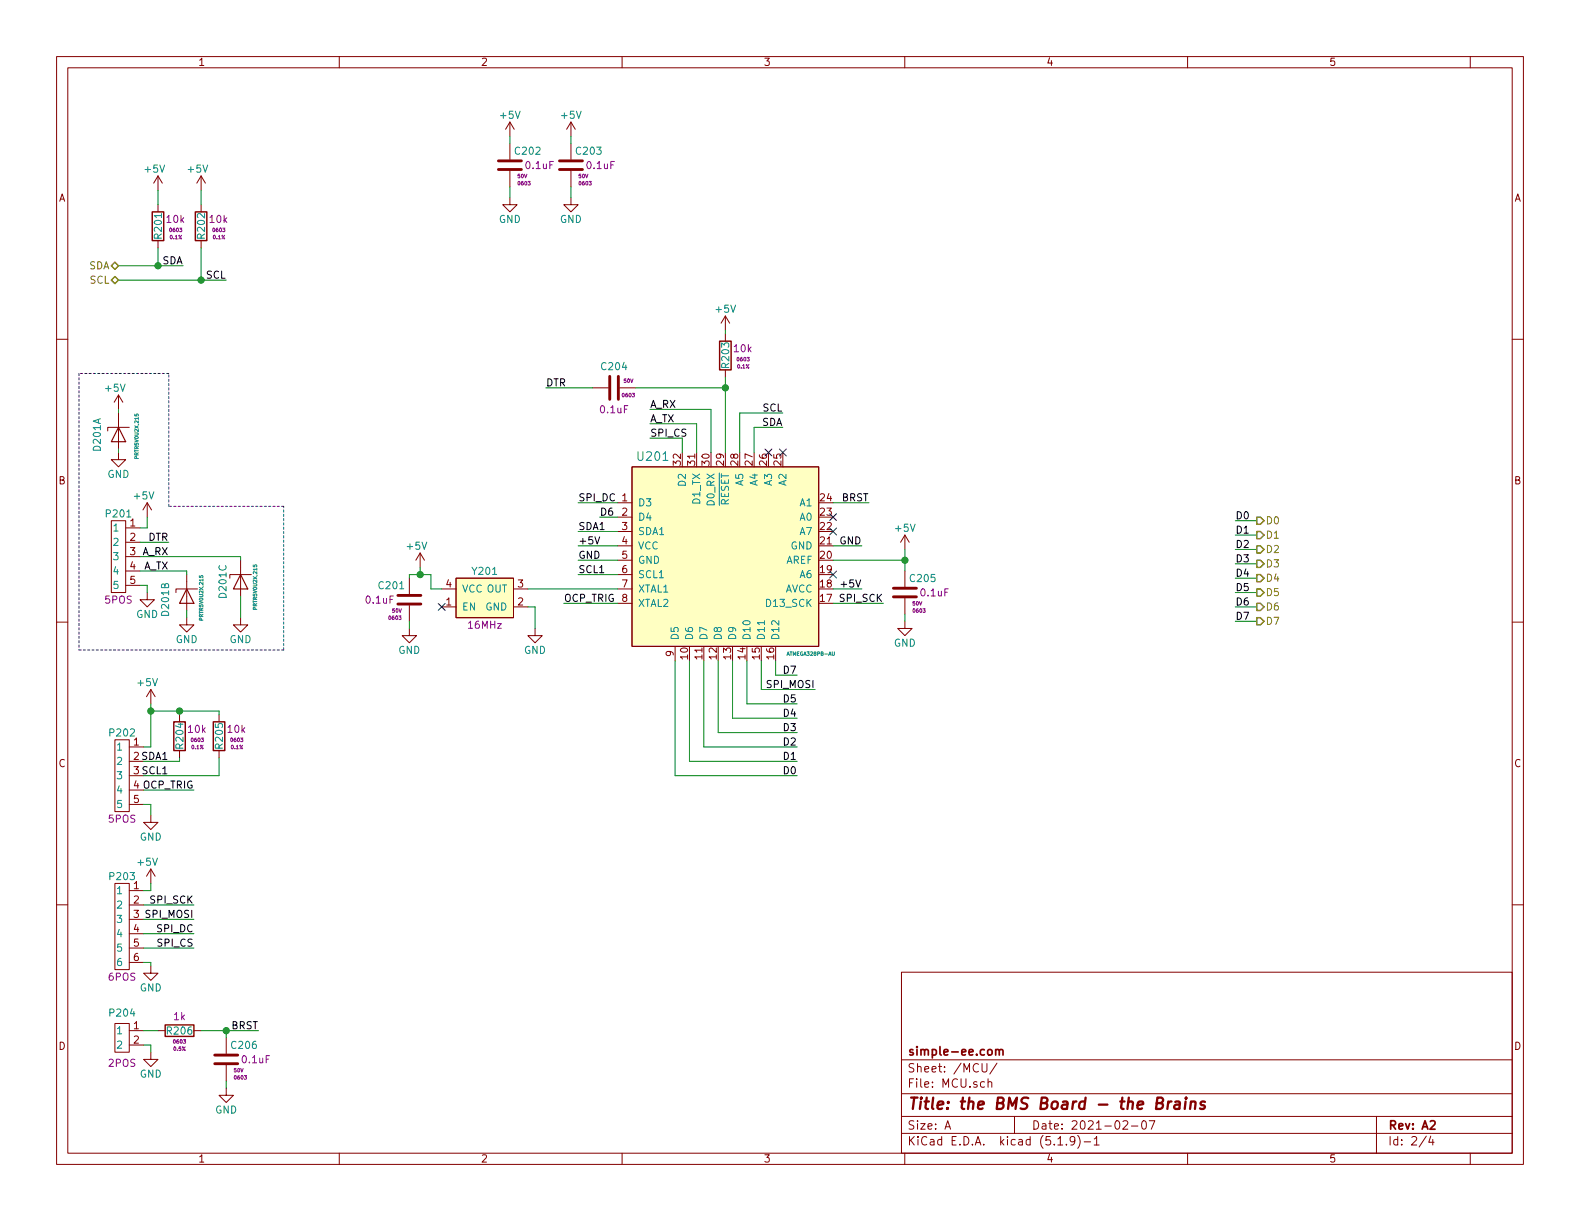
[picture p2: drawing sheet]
EESchema Schematic File Version 4
EELAYER 30 0
EELAYER END
$Descr A 11000 8500
encoding utf-8
Sheet 2 4
Title "the BMS Board - the Brains"
Date "2021-02-07"
Rev "A2"
Comp "simple-ee.com"
Comment1 ""
Comment2 ""
Comment3 ""
Comment4 ""
$EndDescr
$Comp
L MCU:ATMEGA328PB-AU U?
U 1 1
P 5050 3850
AR Path="/5E1FC214" Ref="U?"  Part="1" 
AR Path="/5E1E2212/5E1FC214" Ref="U201"  Part="1" 
F 0 "U201" H 4425 4525 60  0000 L CNN
F 1 "ATMEGA328PB-AU" H 5475 3150 25  0000 L CNN
F 2 "QFP:TQFP-32" H 4600 3950 60  0001 C CNN
F 3 "" H 4600 3950 60  0001 C CNN
F 4 "1V8-5V" H 5050 3850 60  0001 C CNN "P_Rating_U"
F 5 "Atmega" H 5050 3850 60  0001 C CNN "Manufacturer"
F 6 "MCU" H 5050 3850 60  0001 C CNN "P_Value"
F 7 "TQFP" H 5050 3850 60  0001 C CNN "Package"
F 8 "Value" H 5050 3850 60  0001 C CNN "P_Tolerance"
	1    5050 3850
	1    0    0    -1  
$EndComp
Wire Wire Line
	4850 3150 4850 2950
Wire Wire Line
	4850 2950 4525 2950
Wire Wire Line
	4950 3150 4950 2850
Wire Wire Line
	4950 2850 4525 2850
Text Label 4525 2950 0    50   ~ 0
A_TX
Text Label 4525 2850 0    50   ~ 0
A_RX
$Comp
L Resistors_0603:ERA-3AEB103V R?
U 1 1
P 5050 2475
AR Path="/5E1FC228" Ref="R?"  Part="1" 
AR Path="/5E1E2212/5E1FC228" Ref="R203"  Part="1" 
F 0 "R203" V 5050 2475 50  0000 C CNN
F 1 "ERA-3AEB103V" V 5150 2475 50  0001 C CNN
F 2 "Passives:R_0603_Handsolder" V 4980 2475 50  0001 C CNN
F 3 "" V 5130 2475 50  0000 C CNN
F 4 "Panasonic Electronic Components" V 5230 2575 60  0001 C CNN "Manufacturer"
F 5 "10k" H 5100 2525 50  0000 L CNN "P_Value"
F 6 "1/10W" V 5350 2775 60  0001 C CNN "P_Rating_U"
F 7 "0.1%" H 5175 2400 25  0000 C CNN "P_Tolerance"
F 8 "0603" H 5125 2450 25  0000 L CNN "Package"
	1    5050 2475
	1    0    0    -1  
$EndComp
Wire Wire Line
	5050 3150 5050 2700
NoConn ~ 5450 3150
Wire Wire Line
	5050 2300 5050 2325
$Comp
L Capacitor_0603:CL10B104KB8NNNC C?
U 1 1
P 4275 2700
AR Path="/5E1FC237" Ref="C?"  Part="1" 
AR Path="/5E1E2212/5E1FC237" Ref="C204"  Part="1" 
F 0 "C204" V 4125 2700 50  0000 C CNN
F 1 "CL10B104KB8NNNC" H 4275 3000 50  0001 L CNN
F 2 "Passives:C_0603_Handsolder" H 4275 2100 50  0001 C CNN
F 3 "" H 4300 2800 50  0000 C CNN
F 4 " 	Samsung Electro-Mechanics" H 4400 2900 50  0001 C CNN "Manufacturer"
F 5 "0.1uF" V 4425 2700 50  0000 C CNN "P_Value"
F 6 "50V" V 4225 2800 25  0000 C CNN "P_Rating_U"
F 7 "X7R" H 4525 2350 50  0001 C CNN "P_Tolerance"
F 8 "0603" V 4325 2800 25  0000 C CNN "Package"
	1    4275 2700
	0    1    1    0   
$EndComp
Wire Wire Line
	4425 2700 5050 2700
Connection ~ 5050 2700
Wire Wire Line
	5050 2700 5050 2625
Wire Wire Line
	4125 2700 3800 2700
Wire Wire Line
	4300 3900 4025 3900
Text Label 4025 3900 0    50   ~ 0
GND
Wire Wire Line
	5800 4100 6000 4100
Text Label 6000 4100 2    50   ~ 0
+5V
Wire Wire Line
	5800 3800 6000 3800
Text Label 6000 3800 2    50   ~ 0
GND
$Comp
L power:+5V #PWR?
U 1 1
P 5050 2300
AR Path="/5E1FC247" Ref="#PWR?"  Part="1" 
AR Path="/5E1E2212/5E1FC247" Ref="#PWR0214"  Part="1" 
F 0 "#PWR0214" H 5050 2150 50  0001 C CNN
F 1 "+5V" H 5050 2450 50  0000 C CNN
F 2 "" H 5050 2300 50  0001 C CNN
F 3 "" H 5050 2300 50  0001 C CNN
	1    5050 2300
	1    0    0    -1  
$EndComp
Wire Wire Line
	5400 4600 5400 4700
Wire Wire Line
	5400 4700 5550 4700
Text Label 3800 2700 0    50   ~ 0
DTR
Wire Wire Line
	5300 4600 5300 4800
Wire Wire Line
	5300 4800 5675 4800
NoConn ~ 5800 4000
NoConn ~ 5800 3700
$Comp
L Capacitor_0603:CL10B104KB8NNNC C?
U 1 1
P 6300 4125
AR Path="/5E1FC26F" Ref="C?"  Part="1" 
AR Path="/5E1E2212/5E1FC26F" Ref="C205"  Part="1" 
F 0 "C205" H 6325 4225 50  0000 L CNN
F 1 "CL10B104KB8NNNC" H 6300 4425 50  0001 L CNN
F 2 "Passives:C_0603_Handsolder" H 6300 3525 50  0001 C CNN
F 3 "" H 6325 4225 50  0000 C CNN
F 4 " 	Samsung Electro-Mechanics" H 6425 4325 50  0001 C CNN "Manufacturer"
F 5 "0.1uF" H 6400 4125 50  0000 L CNN "P_Value"
F 6 "50V" H 6350 4050 25  0000 L CNN "P_Rating_U"
F 7 "X7R" H 6550 3775 50  0001 C CNN "P_Tolerance"
F 8 "0603" H 6350 4000 25  0000 L CNN "Package"
	1    6300 4125
	1    0    0    -1  
$EndComp
Wire Wire Line
	5800 3900 6300 3900
Wire Wire Line
	6300 3900 6300 3975
$Comp
L power:GND #PWR?
U 1 1
P 6300 4325
AR Path="/5E1FC277" Ref="#PWR?"  Part="1" 
AR Path="/5E1E2212/5E1FC277" Ref="#PWR0216"  Part="1" 
F 0 "#PWR0216" H 6300 4075 50  0001 C CNN
F 1 "GND" H 6300 4175 50  0000 C CNN
F 2 "" H 6300 4325 50  0001 C CNN
F 3 "" H 6300 4325 50  0001 C CNN
	1    6300 4325
	1    0    0    -1  
$EndComp
Wire Wire Line
	6300 4325 6300 4275
Wire Wire Line
	4025 3800 4300 3800
$Comp
L power:+5V #PWR?
U 1 1
P 6300 3825
AR Path="/5E1FC286" Ref="#PWR?"  Part="1" 
AR Path="/5E1E2212/5E1FC286" Ref="#PWR0215"  Part="1" 
F 0 "#PWR0215" H 6300 3675 50  0001 C CNN
F 1 "+5V" H 6300 3975 50  0000 C CNN
F 2 "" H 6300 3825 50  0001 C CNN
F 3 "" H 6300 3825 50  0001 C CNN
	1    6300 3825
	1    0    0    -1  
$EndComp
Wire Wire Line
	6300 3825 6300 3900
Connection ~ 6300 3900
$Comp
L Capacitor_0603:CL10B104KB8NNNC C?
U 1 1
P 3550 1150
AR Path="/5E203C88" Ref="C?"  Part="1" 
AR Path="/5E1E2212/5E203C88" Ref="C202"  Part="1" 
F 0 "C202" H 3575 1250 50  0000 L CNN
F 1 "CL10B104KB8NNNC" H 3550 1450 50  0001 L CNN
F 2 "Passives:C_0603_Handsolder" H 3550 550 50  0001 C CNN
F 3 "" H 3575 1250 50  0000 C CNN
F 4 " 	Samsung Electro-Mechanics" H 3675 1350 50  0001 C CNN "Manufacturer"
F 5 "0.1uF" H 3650 1150 50  0000 L CNN "P_Value"
F 6 "50V" H 3600 1075 25  0000 L CNN "P_Rating_U"
F 7 "X7R" H 3800 800 50  0001 C CNN "P_Tolerance"
F 8 "0603" H 3600 1025 25  0000 L CNN "Package"
	1    3550 1150
	1    0    0    -1  
$EndComp
$Comp
L Capacitor_0603:CL10B104KB8NNNC C?
U 1 1
P 3975 1150
AR Path="/5E203C93" Ref="C?"  Part="1" 
AR Path="/5E1E2212/5E203C93" Ref="C203"  Part="1" 
F 0 "C203" H 4000 1250 50  0000 L CNN
F 1 "CL10B104KB8NNNC" H 3975 1450 50  0001 L CNN
F 2 "Passives:C_0603_Handsolder" H 3975 550 50  0001 C CNN
F 3 "" H 4000 1250 50  0000 C CNN
F 4 " 	Samsung Electro-Mechanics" H 4100 1350 50  0001 C CNN "Manufacturer"
F 5 "0.1uF" H 4075 1150 50  0000 L CNN "P_Value"
F 6 "50V" H 4025 1075 25  0000 L CNN "P_Rating_U"
F 7 "X7R" H 4225 800 50  0001 C CNN "P_Tolerance"
F 8 "0603" H 4025 1025 25  0000 L CNN "Package"
	1    3975 1150
	1    0    0    -1  
$EndComp
$Comp
L power:+5V #PWR?
U 1 1
P 3550 950
AR Path="/5E203C99" Ref="#PWR?"  Part="1" 
AR Path="/5E1E2212/5E203C99" Ref="#PWR0209"  Part="1" 
F 0 "#PWR0209" H 3550 800 50  0001 C CNN
F 1 "+5V" H 3550 1100 50  0000 C CNN
F 2 "" H 3550 950 50  0001 C CNN
F 3 "" H 3550 950 50  0001 C CNN
	1    3550 950 
	1    0    0    -1  
$EndComp
$Comp
L power:+5V #PWR?
U 1 1
P 3975 950
AR Path="/5E203C9F" Ref="#PWR?"  Part="1" 
AR Path="/5E1E2212/5E203C9F" Ref="#PWR0211"  Part="1" 
F 0 "#PWR0211" H 3975 800 50  0001 C CNN
F 1 "+5V" H 3975 1100 50  0000 C CNN
F 2 "" H 3975 950 50  0001 C CNN
F 3 "" H 3975 950 50  0001 C CNN
	1    3975 950 
	1    0    0    -1  
$EndComp
Wire Wire Line
	3975 950  3975 1000
Wire Wire Line
	3550 950  3550 1000
$Comp
L power:GND #PWR?
U 1 1
P 3975 1375
AR Path="/5E203CA7" Ref="#PWR?"  Part="1" 
AR Path="/5E1E2212/5E203CA7" Ref="#PWR0212"  Part="1" 
F 0 "#PWR0212" H 3975 1125 50  0001 C CNN
F 1 "GND" H 3975 1225 50  0000 C CNN
F 2 "" H 3975 1375 50  0001 C CNN
F 3 "" H 3975 1375 50  0001 C CNN
	1    3975 1375
	1    0    0    -1  
$EndComp
Wire Wire Line
	3975 1375 3975 1300
$Comp
L power:GND #PWR?
U 1 1
P 3550 1375
AR Path="/5E203CAE" Ref="#PWR?"  Part="1" 
AR Path="/5E1E2212/5E203CAE" Ref="#PWR0210"  Part="1" 
F 0 "#PWR0210" H 3550 1125 50  0001 C CNN
F 1 "GND" H 3550 1225 50  0000 C CNN
F 2 "" H 3550 1375 50  0001 C CNN
F 3 "" H 3550 1375 50  0001 C CNN
	1    3550 1375
	1    0    0    -1  
$EndComp
Wire Wire Line
	3550 1300 3550 1375
Text Label 5450 2975 2    50   ~ 0
SDA
Text Label 5450 2875 2    50   ~ 0
SCL
Wire Wire Line
	5200 4600 5200 4900
Wire Wire Line
	5200 4900 5550 4900
Wire Wire Line
	5100 4600 5100 5000
Wire Wire Line
	5100 5000 5550 5000
Wire Wire Line
	5000 5100 5550 5100
Wire Wire Line
	5000 4600 5000 5100
Wire Wire Line
	4900 5200 5550 5200
Wire Wire Line
	4900 4600 4900 5200
Wire Wire Line
	4800 5300 5550 5300
Wire Wire Line
	4800 4600 4800 5300
Wire Wire Line
	4700 5400 5550 5400
Wire Wire Line
	4700 4600 4700 5400
Text Label 5550 4700 2    50   ~ 0
D7
Text Label 4175 3600 0    50   ~ 0
D6
Text Label 5550 4900 2    50   ~ 0
D5
Text Label 5550 5000 2    50   ~ 0
D4
Text Label 5550 5100 2    50   ~ 0
D3
Text Label 5550 5200 2    50   ~ 0
D2
Text Label 5550 5300 2    50   ~ 0
D1
Text Label 5550 5400 2    50   ~ 0
D0
Text Label 4025 3800 0    50   ~ 0
+5V
$Comp
L Crystals:CB3-3I-16M0000 Y201
U 1 1
P 3375 4150
F 0 "Y201" H 3375 4325 50  0000 C CNN
F 1 "CB3-3I-16M0000" H 3275 4950 50  0001 C CNN
F 2 "Crystals_sg:CB3" H 3175 4925 50  0001 C CNN
F 3 "" H 3275 5025 50  0001 C CNN
F 4 "CTS-Frequency Controls" H 3375 5125 50  0001 C CNN "Manufacturer"
F 5 "16MHz" H 3375 3950 50  0000 C CNN "P_Value"
F 6 "5V" H 3375 4150 50  0001 C CNN "P_Rating"
F 7 "4-SMD" H 3575 5325 50  0001 C CNN "Package"
	1    3375 4150
	1    0    0    -1  
$EndComp
$Comp
L power:GND #PWR?
U 1 1
P 3725 4375
AR Path="/5E2945DE" Ref="#PWR?"  Part="1" 
AR Path="/5E1E2212/5E2945DE" Ref="#PWR0213"  Part="1" 
F 0 "#PWR0213" H 3725 4125 50  0001 C CNN
F 1 "GND" H 3725 4225 50  0000 C CNN
F 2 "" H 3725 4375 50  0001 C CNN
F 3 "" H 3725 4375 50  0001 C CNN
	1    3725 4375
	1    0    0    -1  
$EndComp
Wire Wire Line
	3675 4225 3725 4225
Wire Wire Line
	3725 4225 3725 4375
$Comp
L Capacitor_0603:CL10B104KB8NNNC C?
U 1 1
P 2850 4175
AR Path="/5E295861" Ref="C?"  Part="1" 
AR Path="/5E1E2212/5E295861" Ref="C201"  Part="1" 
F 0 "C201" H 2875 4275 50  0000 L CNN
F 1 "CL10B104KB8NNNC" H 2850 4475 50  0001 L CNN
F 2 "Passives:C_0603_Handsolder" H 2850 3575 50  0001 C CNN
F 3 "" H 2875 4275 50  0000 C CNN
F 4 " 	Samsung Electro-Mechanics" H 2975 4375 50  0001 C CNN "Manufacturer"
F 5 "0.1uF" H 2950 4175 50  0000 L CNN "P_Value"
F 6 "50V" H 2900 4100 25  0000 L CNN "P_Rating_U"
F 7 "X7R" H 3100 3825 50  0001 C CNN "P_Tolerance"
F 8 "0603" H 2900 4050 25  0000 L CNN "Package"
	1    2850 4175
	-1   0    0    -1  
$EndComp
Wire Wire Line
	3075 4100 3000 4100
Wire Wire Line
	3000 4100 3000 4000
Wire Wire Line
	3000 4000 2925 4000
Wire Wire Line
	2850 4000 2850 4025
$Comp
L power:GND #PWR?
U 1 1
P 2850 4375
AR Path="/5E299CF0" Ref="#PWR?"  Part="1" 
AR Path="/5E1E2212/5E299CF0" Ref="#PWR0208"  Part="1" 
F 0 "#PWR0208" H 2850 4125 50  0001 C CNN
F 1 "GND" H 2850 4225 50  0000 C CNN
F 2 "" H 2850 4375 50  0001 C CNN
F 3 "" H 2850 4375 50  0001 C CNN
	1    2850 4375
	1    0    0    -1  
$EndComp
$Comp
L power:+5V #PWR?
U 1 1
P 2925 3950
AR Path="/5E29E7AF" Ref="#PWR?"  Part="1" 
AR Path="/5E1E2212/5E29E7AF" Ref="#PWR0207"  Part="1" 
F 0 "#PWR0207" H 2925 3800 50  0001 C CNN
F 1 "+5V" H 2900 4100 50  0000 C CNN
F 2 "" H 2925 3950 50  0001 C CNN
F 3 "" H 2925 3950 50  0001 C CNN
	1    2925 3950
	1    0    0    -1  
$EndComp
Wire Wire Line
	2925 3950 2925 4000
Connection ~ 2925 4000
Wire Wire Line
	2925 4000 2850 4000
$Comp
L Resistors_0603:ERA-3AEB103V R?
U 1 1
P 1100 1575
AR Path="/5E2A653B" Ref="R?"  Part="1" 
AR Path="/5E1E2212/5E2A653B" Ref="R201"  Part="1" 
F 0 "R201" V 1100 1575 50  0000 C CNN
F 1 "ERA-3AEB103V" V 1200 1575 50  0001 C CNN
F 2 "Passives:R_0603_Handsolder" V 1030 1575 50  0001 C CNN
F 3 "" V 1180 1575 50  0000 C CNN
F 4 "Panasonic Electronic Components" V 1280 1675 60  0001 C CNN "Manufacturer"
F 5 "10k" H 1150 1625 50  0000 L CNN "P_Value"
F 6 "1/10W" V 1400 1875 60  0001 C CNN "P_Rating_U"
F 7 "0.1%" H 1225 1500 25  0000 C CNN "P_Tolerance"
F 8 "0603" H 1175 1550 25  0000 L CNN "Package"
	1    1100 1575
	1    0    0    -1  
$EndComp
$Comp
L Resistors_0603:ERA-3AEB103V R?
U 1 1
P 1400 1575
AR Path="/5E2A6BBC" Ref="R?"  Part="1" 
AR Path="/5E1E2212/5E2A6BBC" Ref="R202"  Part="1" 
F 0 "R202" V 1400 1575 50  0000 C CNN
F 1 "ERA-3AEB103V" V 1500 1575 50  0001 C CNN
F 2 "Passives:R_0603_Handsolder" V 1330 1575 50  0001 C CNN
F 3 "" V 1480 1575 50  0000 C CNN
F 4 "Panasonic Electronic Components" V 1580 1675 60  0001 C CNN "Manufacturer"
F 5 "10k" H 1450 1625 50  0000 L CNN "P_Value"
F 6 "1/10W" V 1700 1875 60  0001 C CNN "P_Rating_U"
F 7 "0.1%" H 1525 1500 25  0000 C CNN "P_Tolerance"
F 8 "0603" H 1475 1550 25  0000 L CNN "Package"
	1    1400 1575
	1    0    0    -1  
$EndComp
$Comp
L power:+5V #PWR?
U 1 1
P 1400 1325
AR Path="/5E2A75FA" Ref="#PWR?"  Part="1" 
AR Path="/5E1E2212/5E2A75FA" Ref="#PWR0206"  Part="1" 
F 0 "#PWR0206" H 1400 1175 50  0001 C CNN
F 1 "+5V" H 1375 1475 50  0000 C CNN
F 2 "" H 1400 1325 50  0001 C CNN
F 3 "" H 1400 1325 50  0001 C CNN
	1    1400 1325
	1    0    0    -1  
$EndComp
Wire Wire Line
	1400 1325 1400 1425
$Comp
L power:+5V #PWR?
U 1 1
P 1100 1325
AR Path="/5E2A90B1" Ref="#PWR?"  Part="1" 
AR Path="/5E1E2212/5E2A90B1" Ref="#PWR0205"  Part="1" 
F 0 "#PWR0205" H 1100 1175 50  0001 C CNN
F 1 "+5V" H 1075 1475 50  0000 C CNN
F 2 "" H 1100 1325 50  0001 C CNN
F 3 "" H 1100 1325 50  0001 C CNN
	1    1100 1325
	1    0    0    -1  
$EndComp
Wire Wire Line
	1100 1325 1100 1425
Wire Wire Line
	1100 1725 1100 1850
Wire Wire Line
	1100 1850 825  1850
Text Label 1275 1850 2    50   ~ 0
SDA
Wire Wire Line
	1275 1850 1100 1850
Connection ~ 1100 1850
Text HLabel 825  1850 0    50   BiDi ~ 0
SDA
Wire Wire Line
	1400 1725 1400 1950
Wire Wire Line
	1400 1950 825  1950
Text HLabel 825  1950 0    50   BiDi ~ 0
SCL
Wire Wire Line
	1400 1950 1575 1950
Connection ~ 1400 1950
Text Label 1575 1950 2    50   ~ 0
SCL
Text HLabel 8750 3625 2    50   Output ~ 0
D0
Text HLabel 8750 3725 2    50   Output ~ 0
D1
Text HLabel 8750 3825 2    50   Output ~ 0
D2
Text HLabel 8750 3925 2    50   Output ~ 0
D3
Text HLabel 8750 4025 2    50   Output ~ 0
D4
Text HLabel 8750 4125 2    50   Output ~ 0
D5
Text HLabel 8750 4225 2    50   Output ~ 0
D6
Text HLabel 8750 4325 2    50   Output ~ 0
D7
Wire Wire Line
	8750 3625 8600 3625
Wire Wire Line
	8750 3725 8600 3725
Wire Wire Line
	8750 3825 8600 3825
Wire Wire Line
	8750 3925 8600 3925
Wire Wire Line
	8750 4025 8600 4025
Wire Wire Line
	8600 4125 8750 4125
Wire Wire Line
	8750 4225 8600 4225
Wire Wire Line
	8750 4325 8600 4325
Text Label 8600 3625 0    50   ~ 0
D0
Text Label 8600 3725 0    50   ~ 0
D1
Text Label 8600 3825 0    50   ~ 0
D2
Text Label 8600 3925 0    50   ~ 0
D3
Text Label 8600 4025 0    50   ~ 0
D4
Text Label 8600 4125 0    50   ~ 0
D5
Text Label 8600 4225 0    50   ~ 0
D6
Text Label 8600 4325 0    50   ~ 0
D7
$Comp
L Connectors:S5B-PH-SM4-TB(LF)(SN) P201
U 1 1
P 875 3725
F 0 "P201" H 825 3875 50  0000 C CNN
F 1 "S5B-PH-SM4-TB(LF)(SN)" H 825 3075 60  0001 C CNN
F 2 "Connectors_sg:S5B-PH-SM4-TB" V 1475 4175 60  0001 C CNN
F 3 "" H 825 3925 60  0001 C CNN
F 4 "JST Sales America Inc." H 775 4025 60  0001 C CNN "Manufacturer"
F 5 "5POS" H 825 3275 50  0000 C CNN "P_Value"
F 6 "2A" H 1125 4175 50  0001 C CNN "P_Rating"
F 7 "SMD" H 875 4325 60  0001 C CNN "Package"
	1    875  3725
	1    0    0    -1  
$EndComp
$Comp
L power:GND #PWR?
U 1 1
P 1025 4125
AR Path="/5E1495FA" Ref="#PWR?"  Part="1" 
AR Path="/5E1E2212/5E1495FA" Ref="#PWR0202"  Part="1" 
F 0 "#PWR0202" H 1025 3875 50  0001 C CNN
F 1 "GND" H 1025 3975 50  0000 C CNN
F 2 "" H 1025 4125 50  0001 C CNN
F 3 "" H 1025 4125 50  0001 C CNN
	1    1025 4125
	1    0    0    -1  
$EndComp
Wire Wire Line
	975  4075 1025 4075
Wire Wire Line
	1025 4075 1025 4125
Wire Wire Line
	975  3775 1175 3775
$Comp
L power:+5V #PWR?
U 1 1
P 1025 3600
AR Path="/5E15505C" Ref="#PWR?"  Part="1" 
AR Path="/5E1E2212/5E15505C" Ref="#PWR0201"  Part="1" 
F 0 "#PWR0201" H 1025 3450 50  0001 C CNN
F 1 "+5V" H 1000 3750 50  0000 C CNN
F 2 "" H 1025 3600 50  0001 C CNN
F 3 "" H 1025 3600 50  0001 C CNN
	1    1025 3600
	1    0    0    -1  
$EndComp
Wire Wire Line
	975  3675 1025 3675
Wire Wire Line
	1025 3675 1025 3600
Text Label 1175 3775 2    50   ~ 0
DTR
Text Label 1175 3875 2    50   ~ 0
A_RX
Text Label 1175 3975 2    50   ~ 0
A_TX
$Comp
L power:GND #PWR?
U 1 1
P 1050 5675
AR Path="/5E15942D" Ref="#PWR?"  Part="1" 
AR Path="/5E1E2212/5E15942D" Ref="#PWR0204"  Part="1" 
F 0 "#PWR0204" H 1050 5425 50  0001 C CNN
F 1 "GND" H 1050 5525 50  0000 C CNN
F 2 "" H 1050 5675 50  0001 C CNN
F 3 "" H 1050 5675 50  0001 C CNN
	1    1050 5675
	1    0    0    -1  
$EndComp
Wire Wire Line
	1050 5675 1050 5600
Wire Wire Line
	1050 5600 1000 5600
$Comp
L power:+5V #PWR?
U 1 1
P 1050 4900
AR Path="/5E15C934" Ref="#PWR?"  Part="1" 
AR Path="/5E1E2212/5E15C934" Ref="#PWR0203"  Part="1" 
F 0 "#PWR0203" H 1050 4750 50  0001 C CNN
F 1 "+5V" H 1025 5050 50  0000 C CNN
F 2 "" H 1050 4900 50  0001 C CNN
F 3 "" H 1050 4900 50  0001 C CNN
	1    1050 4900
	1    0    0    -1  
$EndComp
Wire Wire Line
	1000 5200 1050 5200
Wire Wire Line
	1050 5200 1050 4950
Text Label 1175 5300 2    50   ~ 0
SDA1
Text Label 1175 5400 2    50   ~ 0
SCL1
NoConn ~ 3075 4225
Wire Wire Line
	2850 4325 2850 4375
Wire Wire Line
	5250 3150 5250 2975
Wire Wire Line
	5250 2975 5450 2975
Wire Wire Line
	5150 3150 5150 2875
Wire Wire Line
	5150 2875 5450 2875
Wire Wire Line
	5800 4200 6150 4200
Text Label 6150 4200 2    50   ~ 0
SPI_SCK
Wire Wire Line
	4300 3600 4175 3600
Wire Wire Line
	4300 3500 4025 3500
Text Label 5675 4800 2    50   ~ 0
SPI_MOSI
Text Label 4025 3500 0    50   ~ 0
SPI_DC
Text Label 4525 3050 0    50   ~ 0
SPI_CS
Wire Wire Line
	4750 3150 4750 3050
Wire Wire Line
	4750 3050 4525 3050
$Comp
L 20200103_8SBMS_A0-rescue:S6B-PH-SM4-TB(LF)(SN)-Connectors P203
U 1 1
P 900 6250
AR Path="/5F6887EE" Ref="P203"  Part="1" 
AR Path="/5E1E2212/5F6887EE" Ref="P203"  Part="1" 
F 0 "P203" H 850 6400 50  0000 C CNN
F 1 "S6B-PH-SM4-TB(LF)(SN)" H 1500 7475 60  0001 C CNN
F 2 "Connectors_sg:S6B-PH-SM4-TB" H 1700 7325 60  0001 C CNN
F 3 "" H 850 6450 60  0001 C CNN
F 4 "JST Sales America Inc." H 800 6550 60  0001 C CNN "Manufacturer"
F 5 "6POS" H 850 5700 50  0000 C CNN "P_Value"
F 6 "2A" H 1150 6700 50  0001 C CNN "P_Rating"
F 7 "SMD" H 900 6850 60  0001 C CNN "Package"
F 8 "455-1753-1-ND" H 1250 6975 50  0001 C CNN "P_Digikey"
	1    900  6250
	1    0    0    -1  
$EndComp
$Comp
L power:+5V #PWR?
U 1 1
P 1050 6150
AR Path="/5F68C78F" Ref="#PWR?"  Part="1" 
AR Path="/5E1E2212/5F68C78F" Ref="#PWR01"  Part="1" 
F 0 "#PWR01" H 1050 6000 50  0001 C CNN
F 1 "+5V" H 1025 6300 50  0000 C CNN
F 2 "" H 1050 6150 50  0001 C CNN
F 3 "" H 1050 6150 50  0001 C CNN
	1    1050 6150
	1    0    0    -1  
$EndComp
Wire Wire Line
	1000 6200 1050 6200
Wire Wire Line
	1050 6200 1050 6150
$Comp
L power:GND #PWR?
U 1 1
P 1050 6725
AR Path="/5F68F23A" Ref="#PWR?"  Part="1" 
AR Path="/5E1E2212/5F68F23A" Ref="#PWR02"  Part="1" 
F 0 "#PWR02" H 1050 6475 50  0001 C CNN
F 1 "GND" H 1050 6575 50  0000 C CNN
F 2 "" H 1050 6725 50  0001 C CNN
F 3 "" H 1050 6725 50  0001 C CNN
	1    1050 6725
	1    0    0    -1  
$EndComp
Wire Wire Line
	1000 6700 1050 6700
Wire Wire Line
	1050 6700 1050 6725
Wire Wire Line
	1000 6300 1350 6300
Wire Wire Line
	1000 6400 1350 6400
Wire Wire Line
	1000 6500 1350 6500
Wire Wire Line
	1000 6600 1350 6600
Text Label 1350 6300 2    50   ~ 0
SPI_SCK
Text Label 1350 6400 2    50   ~ 0
SPI_MOSI
Text Label 1350 6500 2    50   ~ 0
SPI_DC
Text Label 1350 6600 2    50   ~ 0
SPI_CS
Text Label 4025 3700 0    50   ~ 0
SDA1
Wire Wire Line
	4025 3700 4300 3700
Text Label 4025 4000 0    50   ~ 0
SCL1
Wire Wire Line
	4025 4000 4300 4000
$Comp
L Resistors_0603:ERA-3AEB103V R?
U 1 1
P 1250 5125
AR Path="/5F6B99DE" Ref="R?"  Part="1" 
AR Path="/5E1E2212/5F6B99DE" Ref="R204"  Part="1" 
F 0 "R204" V 1250 5125 50  0000 C CNN
F 1 "ERA-3AEB103V" V 1350 5125 50  0001 C CNN
F 2 "Passives:R_0603_Handsolder" V 1180 5125 50  0001 C CNN
F 3 "" V 1330 5125 50  0000 C CNN
F 4 "Panasonic Electronic Components" V 1430 5225 60  0001 C CNN "Manufacturer"
F 5 "10k" H 1300 5175 50  0000 L CNN "P_Value"
F 6 "1/10W" V 1550 5425 60  0001 C CNN "P_Rating_U"
F 7 "0.1%" H 1375 5050 25  0000 C CNN "P_Tolerance"
F 8 "0603" H 1325 5100 25  0000 L CNN "Package"
	1    1250 5125
	1    0    0    -1  
$EndComp
Wire Wire Line
	1250 5300 1250 5275
Wire Wire Line
	1000 5300 1250 5300
$Comp
L Resistors_0603:ERA-3AEB103V R?
U 1 1
P 1525 5125
AR Path="/5F6BDD80" Ref="R?"  Part="1" 
AR Path="/5E1E2212/5F6BDD80" Ref="R205"  Part="1" 
F 0 "R205" V 1525 5125 50  0000 C CNN
F 1 "ERA-3AEB103V" V 1625 5125 50  0001 C CNN
F 2 "Passives:R_0603_Handsolder" V 1455 5125 50  0001 C CNN
F 3 "" V 1605 5125 50  0000 C CNN
F 4 "Panasonic Electronic Components" V 1705 5225 60  0001 C CNN "Manufacturer"
F 5 "10k" H 1575 5175 50  0000 L CNN "P_Value"
F 6 "1/10W" V 1825 5425 60  0001 C CNN "P_Rating_U"
F 7 "0.1%" H 1650 5050 25  0000 C CNN "P_Tolerance"
F 8 "0603" H 1600 5100 25  0000 L CNN "Package"
	1    1525 5125
	1    0    0    -1  
$EndComp
Wire Wire Line
	1525 5400 1525 5275
Wire Wire Line
	1000 5400 1525 5400
Wire Wire Line
	1250 4975 1250 4950
Wire Wire Line
	1250 4950 1050 4950
Connection ~ 1050 4950
Wire Wire Line
	1050 4950 1050 4900
Wire Wire Line
	1525 4975 1525 4950
Wire Wire Line
	1525 4950 1250 4950
Connection ~ 1250 4950
$Comp
L Diodes:PRTR5V0U2X,215 D201
U 1 1
P 825 3025
F 0 "D201" V 675 2900 50  0000 L CNN
F 1 "PRTR5V0U2X,215" V 950 2850 25  0000 L CNN
F 2 "TO_SOT_Packages_SMD:SOT-143" H 1475 3975 50  0001 C CNN
F 3 "" H 825 3025 50  0001 C CNN
F 4 "Nexperia USA Inc." H 1575 3975 60  0001 C CNN "Manufacturer"
F 5 "TVS" H 1575 3725 60  0001 C CNN "P_Value"
F 6 "5.5V" H 1575 3725 60  0001 C CNN "P_Tolerance"
F 7 "6V" H 1575 3725 60  0001 C CNN "P_Rating"
F 8 "SOT-143B" H 1575 3975 60  0001 C CNN "Package"
	1    825  3025
	1    0    0    -1  
$EndComp
$Comp
L Diodes:PRTR5V0U2X,215 D201
U 2 1
P 1300 4150
F 0 "D201" V 1150 4000 50  0000 L CNN
F 1 "PRTR5V0U2X,215" V 1400 3975 25  0000 L CNN
F 2 "TO_SOT_Packages_SMD:SOT-143" H 1950 5100 50  0001 C CNN
F 3 "" H 1300 4150 50  0001 C CNN
F 4 "Nexperia USA Inc." H 2050 5100 60  0001 C CNN "Manufacturer"
F 5 "TVS" H 2050 4850 60  0001 C CNN "P_Value"
F 6 "5.5V" H 2050 4850 60  0001 C CNN "P_Tolerance"
F 7 "6V" H 2050 4850 60  0001 C CNN "P_Rating"
F 8 "SOT-143B" H 2050 5100 60  0001 C CNN "Package"
	2    1300 4150
	1    0    0    -1  
$EndComp
$Comp
L Diodes:PRTR5V0U2X,215 D201
U 3 1
P 1675 4050
F 0 "D201" V 1550 3925 50  0000 L CNN
F 1 "PRTR5V0U2X,215" V 1775 3850 25  0000 L CNN
F 2 "TO_SOT_Packages_SMD:SOT-143" H 2325 5000 50  0001 C CNN
F 3 "" H 1675 4050 50  0001 C CNN
F 4 "Nexperia USA Inc." H 2425 5000 60  0001 C CNN "Manufacturer"
F 5 "TVS" H 2425 4750 60  0001 C CNN "P_Value"
F 6 "5.5V" H 2425 4750 60  0001 C CNN "P_Tolerance"
F 7 "6V" H 2425 4750 60  0001 C CNN "P_Rating"
F 8 "SOT-143B" H 2425 5000 60  0001 C CNN "Package"
	3    1675 4050
	1    0    0    -1  
$EndComp
$Comp
L power:+5V #PWR?
U 1 1
P 825 2850
AR Path="/5FDF49BA" Ref="#PWR?"  Part="1" 
AR Path="/5E1E2212/5FDF49BA" Ref="#PWR0217"  Part="1" 
F 0 "#PWR0217" H 825 2700 50  0001 C CNN
F 1 "+5V" H 800 3000 50  0000 C CNN
F 2 "" H 825 2850 50  0001 C CNN
F 3 "" H 825 2850 50  0001 C CNN
	1    825  2850
	1    0    0    -1  
$EndComp
Wire Wire Line
	825  2850 825  2875
$Comp
L power:GND #PWR?
U 1 1
P 825 3150
AR Path="/5FDF8683" Ref="#PWR?"  Part="1" 
AR Path="/5E1E2212/5FDF8683" Ref="#PWR0218"  Part="1" 
F 0 "#PWR0218" H 825 2900 50  0001 C CNN
F 1 "GND" H 825 3000 50  0000 C CNN
F 2 "" H 825 3150 50  0001 C CNN
F 3 "" H 825 3150 50  0001 C CNN
	1    825  3150
	1    0    0    -1  
$EndComp
Wire Wire Line
	825  3150 825  3125
Wire Wire Line
	1300 4000 1300 3975
Wire Wire Line
	975  3975 1300 3975
Wire Wire Line
	1675 3875 1675 3900
Wire Wire Line
	975  3875 1675 3875
$Comp
L power:GND #PWR?
U 1 1
P 1300 4300
AR Path="/5FE17804" Ref="#PWR?"  Part="1" 
AR Path="/5E1E2212/5FE17804" Ref="#PWR0219"  Part="1" 
F 0 "#PWR0219" H 1300 4050 50  0001 C CNN
F 1 "GND" H 1300 4150 50  0000 C CNN
F 2 "" H 1300 4300 50  0001 C CNN
F 3 "" H 1300 4300 50  0001 C CNN
	1    1300 4300
	1    0    0    -1  
$EndComp
Wire Wire Line
	1300 4300 1300 4250
$Comp
L power:GND #PWR?
U 1 1
P 1675 4300
AR Path="/5FE1B76E" Ref="#PWR?"  Part="1" 
AR Path="/5E1E2212/5FE1B76E" Ref="#PWR0220"  Part="1" 
F 0 "#PWR0220" H 1675 4050 50  0001 C CNN
F 1 "GND" H 1675 4150 50  0000 C CNN
F 2 "" H 1675 4300 50  0001 C CNN
F 3 "" H 1675 4300 50  0001 C CNN
	1    1675 4300
	1    0    0    -1  
$EndComp
Wire Wire Line
	1675 4300 1675 4150
Wire Notes Line
	550  2600 550  4525
Wire Notes Line
	550  4525 1975 4525
Wire Notes Line
	1975 4525 1975 3525
Wire Notes Line
	1975 3525 1175 3525
Wire Notes Line
	1175 3525 1175 2600
Wire Notes Line
	1175 2600 550  2600
$Comp
L Connectors:S2B-PH-SM4-TB(LF)(SN) P204
U 1 1
P 900 7225
F 0 "P204" H 850 7400 50  0000 C CNN
F 1 "S2B-PH-SM4-TB(LF)(SN)" H 850 6575 50  0001 C CNN
F 2 "Connectors_sg:S2B-PH-SM4-TB(LF)(SN)" V 1500 7675 60  0001 C CNN
F 3 "" H 850 7425 60  0001 C CNN
F 4 "JST Sales America Inc." H 800 7525 60  0001 C CNN "Manufacturer"
F 5 "2POS" H 850 7050 50  0000 C CNN "P_Value"
F 6 "2A" H 1150 7675 50  0001 C CNN "P_Rating"
F 7 "SMD" H 900 7825 60  0001 C CNN "Package"
	1    900  7225
	1    0    0    -1  
$EndComp
$Comp
L power:GND #PWR?
U 1 1
P 1050 7325
AR Path="/601EF161" Ref="#PWR?"  Part="1" 
AR Path="/5E1E2212/601EF161" Ref="#PWR0221"  Part="1" 
F 0 "#PWR0221" H 1050 7075 50  0001 C CNN
F 1 "GND" H 1050 7175 50  0000 C CNN
F 2 "" H 1050 7325 50  0001 C CNN
F 3 "" H 1050 7325 50  0001 C CNN
	1    1050 7325
	1    0    0    -1  
$EndComp
Wire Wire Line
	1000 7275 1050 7275
Wire Wire Line
	1050 7275 1050 7325
Wire Wire Line
	5800 3500 6050 3500
Text Label 6050 3500 2    50   ~ 0
BRST
Text Label 1800 7175 2    50   ~ 0
BRST
$Comp
L Connectors:S5B-PH-SM4-TB(LF)(SN) P202
U 1 1
P 900 5250
F 0 "P202" H 850 5400 50  0000 C CNN
F 1 "S5B-PH-SM4-TB(LF)(SN)" H 850 4600 60  0001 C CNN
F 2 "Connectors_sg:S5B-PH-SM4-TB" V 1500 5700 60  0001 C CNN
F 3 "" H 850 5450 60  0001 C CNN
F 4 "JST Sales America Inc." H 800 5550 60  0001 C CNN "Manufacturer"
F 5 "5POS" H 850 4800 50  0000 C CNN "P_Value"
F 6 "2A" H 1150 5700 50  0001 C CNN "P_Rating"
F 7 "SMD" H 900 5850 60  0001 C CNN "Package"
	1    900  5250
	1    0    0    -1  
$EndComp
Wire Wire Line
	1000 5500 1350 5500
Text Label 3925 4200 0    50   ~ 0
OCP_TRIG
Wire Wire Line
	3675 4100 4300 4100
Wire Wire Line
	4300 4200 3925 4200
NoConn ~ 5350 3150
Text Label 1350 5500 2    50   ~ 0
OCP_TRIG
$Comp
L Resistors_0603:RR0816P-102-D R206
U 1 1
P 1250 7175
F 0 "R206" V 1250 7175 50  0000 C CNN
F 1 "RR0816P-102-D" V 1350 7175 50  0001 C CNN
F 2 "Passives:R_0603_Handsolder" V 1180 7175 50  0001 C CNN
F 3 "" V 1330 7175 50  0000 C CNN
F 4 "Susumu" V 1430 7275 60  0001 C CNN "Manufacturer"
F 5 "1k" V 1150 7175 50  0000 C CNN "P_Value"
F 6 "1/16W" V 1550 7475 60  0001 C CNN "P_Rating_U"
F 7 "0.5%" V 1375 7175 25  0000 C CNN "P_Tolerance"
F 8 "0603" V 1325 7175 25  0000 C CNN "Package"
	1    1250 7175
	0    1    1    0   
$EndComp
$Comp
L Capacitor_0603:CL10B104KB8NNNC C?
U 1 1
P 1575 7375
AR Path="/602AC05D" Ref="C?"  Part="1" 
AR Path="/5E1E2212/602AC05D" Ref="C206"  Part="1" 
F 0 "C206" H 1600 7475 50  0000 L CNN
F 1 "CL10B104KB8NNNC" H 1575 7675 50  0001 L CNN
F 2 "Passives:C_0603_Handsolder" H 1575 6775 50  0001 C CNN
F 3 "" H 1600 7475 50  0000 C CNN
F 4 " 	Samsung Electro-Mechanics" H 1700 7575 50  0001 C CNN "Manufacturer"
F 5 "0.1uF" H 1675 7375 50  0000 L CNN "P_Value"
F 6 "50V" H 1625 7300 25  0000 L CNN "P_Rating_U"
F 7 "X7R" H 1825 7025 50  0001 C CNN "P_Tolerance"
F 8 "0603" H 1625 7250 25  0000 L CNN "Package"
	1    1575 7375
	1    0    0    -1  
$EndComp
Wire Wire Line
	1400 7175 1575 7175
Wire Wire Line
	1575 7175 1575 7225
Wire Wire Line
	1000 7175 1100 7175
Wire Wire Line
	1800 7175 1575 7175
Connection ~ 1575 7175
$Comp
L power:GND #PWR?
U 1 1
P 1575 7575
AR Path="/602D9D56" Ref="#PWR?"  Part="1" 
AR Path="/5E1E2212/602D9D56" Ref="#PWR0222"  Part="1" 
F 0 "#PWR0222" H 1575 7325 50  0001 C CNN
F 1 "GND" H 1575 7425 50  0000 C CNN
F 2 "" H 1575 7575 50  0001 C CNN
F 3 "" H 1575 7575 50  0001 C CNN
	1    1575 7575
	1    0    0    -1  
$EndComp
Wire Wire Line
	1575 7575 1575 7525
NoConn ~ 5800 3600
$EndSCHEMATC
